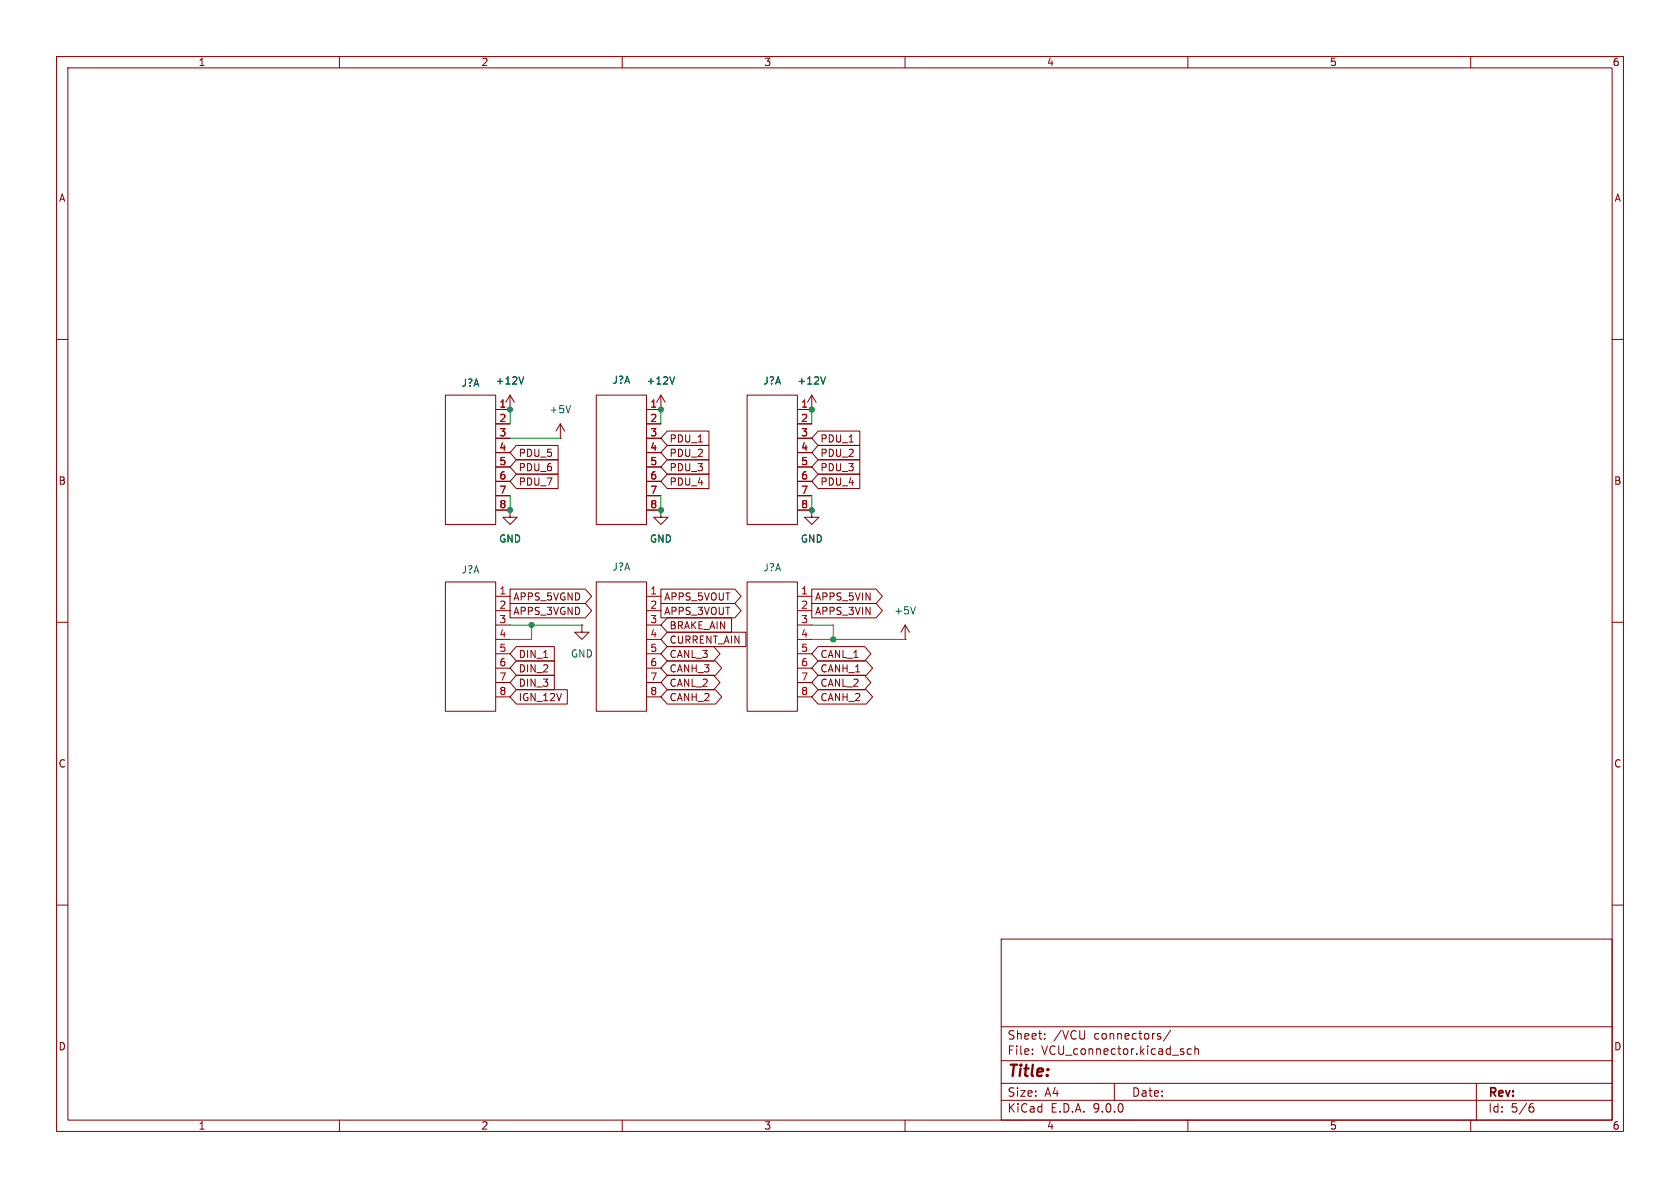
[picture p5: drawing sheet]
<svg xmlns="http://www.w3.org/2000/svg" width="297mm" height="210mm" viewBox="0 0 297 210" stroke-linecap="round" stroke-linejoin="round" font-family="sans-serif">
<g fill="none" stroke="#840000" stroke-width=".18">
<path d="M10 10h277v190h-277zM12 12h273v186h-273zM60 10v2M110 10v2M160 10v2M210 10v2M260 10v2M10 60h2M78.7 69.9h8.9v22.8h-8.9zM87.6 72.4h2.6M87.6 74.9h2.6M87.6 77.5h2.6"/>
<path d="M90.2 72.4h.1M90.2 69.9l-.8 1.2M90.2 69.9l.7 1.2M90.2 69.9v2.5M91.3 78.7h7.4v2.6h-7.4l-1.1-1.3zM99.1 77.5h.1M99.1 74.9l-.8 1.3M99.1 74.9l.7 1.3M99.1 74.9v2.6M105.4 69.9h8.9v22.8h-8.9zM114.3 72.4h2.5M114.3 74.9h2.5"/>
<path d="M114.3 77.5h2.5M116.8 72.4h.1M116.8 69.9l-.7 1.2M116.8 69.9l.8 1.2M116.8 69.9v2.5M118 78.7h7.3v2.6h-7.3l-1.2-1.3zM118 76.2h7.3v2.5h-7.3l-1.2-1.2zM132.1 69.9h8.9v22.8h-8.9zM141 72.4h2.5M141 74.9h2.5M141 77.5h2.5M143.5 72.4h.1"/>
<path d="M143.5 69.9l-.8 1.2M143.5 69.9l.8 1.2M143.5 69.9v2.5M144.6 76.2h7.4v2.5h-7.4l-1.1-1.2zM144.6 78.7h7.4v2.6h-7.4l-1.1-1.3zM285 60h2M87.6 80h2.6M87.6 82.6h2.6M87.6 85.1h2.6M87.6 87.6h2.6M87.6 90.2h2.6M90.2 90.2v1.2h1.2l-1.2 1.3-1.3-1.3h1.3"/>
<path d="M90.2 90.2h.1M91.3 81.3h7.4v2.5h-7.4l-1.1-1.2zM91.3 83.8h7.4v2.6h-7.4l-1.1-1.3zM114.3 80h2.5M114.3 82.6h2.5M114.3 85.1h2.5M114.3 87.6h2.5M114.3 90.2h2.5M116.8 90.2v1.2h1.3l-1.3 1.3-1.2-1.3h1.2M116.8 90.2h.1M118 83.8h7.3v2.6h-7.3l-1.2-1.3zM118 81.3h7.3v2.5h-7.3l-1.2-1.2z"/>
<path d="M141 80h2.5M141 82.6h2.5M141 85.1h2.5M141 87.6h2.5M141 90.2h2.5M143.5 90.2v1.2h1.3l-1.3 1.3-1.3-1.3h1.3M143.5 90.2h.1M144.6 81.3h7.4v2.5h-7.4l-1.1-1.2zM144.6 83.8h7.4v2.6h-7.4l-1.1-1.3zM10 110h2M78.7 102.9h8.9v22.8h-8.9zM87.6 105.4h2.6"/>
<path d="M87.6 108h2.6M87.6 110.5h2.6M87.6 113h2.6M87.6 115.6h2.6M87.6 118.1h2.6M90.2 104.1h13.3l1.1 1.3-1.1 1.3h-13.3zM90.2 106.7h13.3l1.1 1.3-1.1 1.2h-13.3zM91.3 119.4h6.7v2.5h-6.7l-1.1-1.2zM91.3 114.3h6.7v2.5h-6.7l-1.1-1.2zM91.3 116.8h6.7v2.6h-6.7l-1.1-1.3zM102.9 110.5v1.3h1.2l-1.2 1.2-1.3-1.2h1.3M102.9 110.5h.1"/>
<path d="M105.4 102.9h8.9v22.8h-8.9zM114.3 105.4h2.5M114.3 108h2.5M114.3 110.5h2.5M114.3 113h2.5M114.3 115.6h2.5M114.3 118.1h2.5M116.8 104.1h13.1l1.1 1.3-1.1 1.3h-13.1zM116.8 106.7h13.1l1.1 1.3-1.1 1.2h-13.1zM118 111.8h13.9v2.5h-13.9l-1.2-1.3zM118 116.8h8.5l1.1 1.3-1.1 1.3h-8.5l-1.2-1.3zM118 109.2h11.3v2.6h-11.3l-1.2-1.3z"/>
<path d="M118 114.3h8.2l1.1 1.3-1.1 1.2h-8.2l-1.2-1.2zM118 119.4h8.2l1.1 1.3-1.1 1.2h-8.2l-1.2-1.2zM132.1 102.9h8.9v22.8h-8.9zM141 105.4h2.5M141 108h2.5M141 110.5h2.5M141 113h2.5M141 115.6h2.5M141 118.1h2.5M143.5 106.7h11.4l1.1 1.3-1.1 1.2h-11.4zM143.5 104.1h11.4l1.1 1.3-1.1 1.3h-11.4zM144.6 114.3h8.2l1.2 1.3-1.2 1.2h-8.2l-1.1-1.2z"/>
<path d="M144.6 116.8h8.6l1.1 1.3-1.1 1.3h-8.6l-1.1-1.3zM144.6 119.4h8.2l1.2 1.3-1.2 1.2h-8.2l-1.1-1.2zM160 113h.1M160 110.5l-.7 1.3M160 110.5l.8 1.3M160 110.5v2.5M285 110h2M87.6 120.7h2.6M87.6 123.2h2.6M91.3 121.9h9v2.6h-9l-1.1-1.3zM114.3 120.7h2.5M114.3 123.2h2.5"/>
<path d="M118 121.9h8.5l1.1 1.3-1.1 1.3h-8.5l-1.2-1.3zM141 120.7h2.5M141 123.2h2.5M144.6 121.9h8.6l1.1 1.3-1.1 1.3h-8.6l-1.1-1.3zM10 160h2M177 166h108v32h-108zM285 160h2M60 198v2M110 198v2M160 198v2M177 194.5h108M177 191.5h108"/>
<path d="M177 187.5h108M177 181.5h108M182.5 186.3v.1M182.5 185.5v.1M184.7 183.6v.1M184.7 182.8v.1M197 191.5v3M204.8 182.7l.4 .1M204.8 183.2l.4 .1v.2l-.2 .2h-.3M207 182.1l-1.3 2M209.2 186v.3M210 198v2"/>
<path d="M210.6 185.5l-.4-.1-.3 .3v.4l.1 .2h.6M211.2 185.5l.3-.1 .3 .1 .1 .9M211.2 184.9v1.5M260 198v2M261 191.5v6.5M270.6 195.7h.4l.2 .3-.1 .5-.5 .1M271 195.1l-.4 .1"/>
</g>
<path d="M92.6 66.6l-.4 1.3M100.9 71.7l-.4 1.3M119.3 66.6l-.5 1.3M145.9 66.6l-.4 1.3M161.8 107.3l-.4 1.2" fill="none" stroke="#006464" stroke-width=".18"/>
<path d="M90.2 77.5h8.9M90.2 72.4v2.5M116.8 72.4v2.5M143.5 72.4v2.5M90.2 87.6v2.6M116.8 87.6v2.6M143.5 87.6v2.6M90.2 110.5h12.7M94 110.5v2.5h-3.8M143.5 110.5h3.8v2.5M143.5 113h16.5" fill="none" stroke="#009600" stroke-width=".18"/>
<g fill="#009600" stroke="#009600" stroke-width=".18">
<circle cx="90.2" cy="90.2" r=".46"/>
<circle cx="94" cy="110.5" r=".46"/>
<circle cx="116.8" cy="90.2" r=".46"/>
<circle cx="90.2" cy="72.4" r=".46"/>
<circle cx="116.8" cy="72.4" r=".46"/>
<circle cx="143.5" cy="90.2" r=".46"/>
<circle cx="147.3" cy="113" r=".46"/>
<circle cx="143.5" cy="72.4" r=".46"/>
</g>
<text font-size="2.8" fill="#840000" x="178" y="190.9">Title:</text>
<g font-size="2.1" fill="#840000">
<text x="178" y="184">Sheet:</text>
<text x="186.2" y="184">/VCU</text>
<text x="193.5" y="184">connectors/</text>
<text x="178" y="186.7">File:</text>
<text x="184.1" y="186.7">VCU_connector.kicad_sch</text>
<text x="178" y="196.9">KiCad</text>
<text x="178" y="194.1">Size:</text>
<text x="184.7" y="194.1">A4</text>
<text x="185.7" y="196.9">E.D.A.</text>
<text x="193.3" y="196.9">9.0.0</text>
<text x="200" y="194.1">Date:</text>
<text x="263" y="194.3">Rev:</text>
<text x="263" y="196.9">Id:</text>
<text x="267.1" y="196.9">5/6</text>
</g>
<g font-size="1.8" fill="#840000">
<text x="35" y="11.9">1</text>
<text x="85" y="11.9">2</text>
<text x="135" y="11.9">3</text>
<text x="185" y="11.9">4</text>
<text x="235" y="11.9">5</text>
<text x="285" y="11.9">6</text>
<text x="10.3" y="35.9">A</text>
<text x="285.3" y="35.9">A</text>
<text x="91.6" y="81">PDU_5</text>
<text x="91.6" y="83.5">PDU_6</text>
<text x="118.3" y="81">PDU_2</text>
<text x="118.3" y="78.4">PDU_1</text>
<text x="118.3" y="83.5">PDU_3</text>
<text x="144.9" y="78.4">PDU_1</text>
<text x="144.9" y="83.5">PDU_3</text>
<text x="144.9" y="81">PDU_2</text>
<text x="10.3" y="85.9">B</text>
<text x="91.6" y="86">PDU_7</text>
<text x="118.3" y="86">PDU_4</text>
<text x="144.9" y="86">PDU_4</text>
<text x="285.3" y="85.9">B</text>
<text x="90.6" y="106.4">APPS_5VGND</text>
<text x="117.3" y="106.4">APPS_5VOUT</text>
<text x="144" y="106.4">APPS_5VIN</text>
<text x="90.6" y="108.9">APPS_3VGND</text>
<text x="117.3" y="108.9">APPS_3VOUT</text>
<text x="118.3" y="114">CURRENT_AIN</text>
<text x="118.3" y="111.4">BRAKE_AIN</text>
<text x="144" y="108.9">APPS_3VIN</text>
<text x="91.6" y="116.5">DIN_1</text>
<text x="91.6" y="119.1">DIN_2</text>
<text x="118.3" y="119.1">CANH_3</text>
<text x="118.3" y="116.5">CANL_3</text>
<text x="144.9" y="116.5">CANL_1</text>
<text x="144.9" y="119.1">CANH_1</text>
<text x="91.6" y="121.6">DIN_3</text>
<text x="91.6" y="124.1">IGN_12V</text>
<text x="118.3" y="124.1">CANH_2</text>
<text x="118.3" y="121.6">CANL_2</text>
<text x="144.9" y="124.1">CANH_2</text>
<text x="144.9" y="121.6">CANL_2</text>
<text x="10.3" y="135.9">C</text>
<text x="285.3" y="135.9">C</text>
<text x="10.3" y="185.9">D</text>
<text x="285.3" y="185.9">D</text>
<text x="35" y="199.9">1</text>
<text x="85" y="199.9">2</text>
<text x="135" y="199.9">3</text>
<text x="185" y="199.9">4</text>
<text x="235" y="199.9">5</text>
<text x="285" y="199.9">6</text>
</g>
<g font-size="1.8" fill="#006464">
<text x="81.5" y="68.6">J?A</text>
<text x="87.5" y="68.2">+12V</text>
<text x="108.2" y="68">J?A</text>
<text x="114.2" y="68.2">+12V</text>
<text x="134.9" y="68.2">J?A</text>
<text x="140.9" y="68.2">+12V</text>
<text x="97" y="73.3">+5V</text>
<text x="81.5" y="101.6">J?A</text>
<text x="88.1" y="96.1">GND</text>
<text x="108.2" y="101.1">J?A</text>
<text x="114.8" y="96.1">GND</text>
<text x="134.9" y="101.2">J?A</text>
<text x="141.5" y="96.1">GND</text>
<text x="158" y="108.8">+5V</text>
<text x="100.8" y="116.4">GND</text>
</g>
<g font-size="1.8" fill="#a90000">
<text x="88.2" y="72.1">1</text>
<text x="88.2" y="74.7">2</text>
<text x="88.2" y="77.2">3</text>
<text x="114.9" y="72.1">1</text>
<text x="114.9" y="74.7">2</text>
<text x="114.9" y="77.2">3</text>
<text x="141.5" y="72.1">1</text>
<text x="141.5" y="74.7">2</text>
<text x="141.5" y="77.2">3</text>
<text x="88.2" y="79.8">4</text>
<text x="88.2" y="82.3">5</text>
<text x="114.9" y="79.8">4</text>
<text x="114.9" y="82.3">5</text>
<text x="141.5" y="79.8">4</text>
<text x="141.5" y="82.3">5</text>
<text x="88.2" y="84.8">6</text>
<text x="88.2" y="87.4">7</text>
<text x="88.2" y="89.9">8</text>
<text x="114.9" y="84.8">6</text>
<text x="114.9" y="87.4">7</text>
<text x="114.9" y="89.9">8</text>
<text x="141.5" y="84.8">6</text>
<text x="141.5" y="87.4">7</text>
<text x="141.5" y="89.9">8</text>
<text x="88.2" y="105.2">1</text>
<text x="88.2" y="107.7">2</text>
<text x="114.9" y="105.2">1</text>
<text x="114.9" y="107.7">2</text>
<text x="141.5" y="105.2">1</text>
<text x="141.5" y="107.7">2</text>
<text x="88.2" y="110.2">3</text>
<text x="88.2" y="112.8">4</text>
<text x="114.9" y="110.2">3</text>
<text x="114.9" y="112.8">4</text>
<text x="141.5" y="110.2">3</text>
<text x="141.5" y="112.8">4</text>
<text x="88.2" y="115.3">5</text>
<text x="88.2" y="117.9">6</text>
<text x="114.9" y="115.3">5</text>
<text x="114.9" y="117.9">6</text>
<text x="141.5" y="115.3">5</text>
<text x="141.5" y="117.9">6</text>
<text x="88.2" y="120.4">7</text>
<text x="88.2" y="122.9">8</text>
<text x="114.9" y="120.4">7</text>
<text x="114.9" y="122.9">8</text>
<text x="141.5" y="120.4">7</text>
<text x="141.5" y="122.9">8</text>
</g>
</svg>
